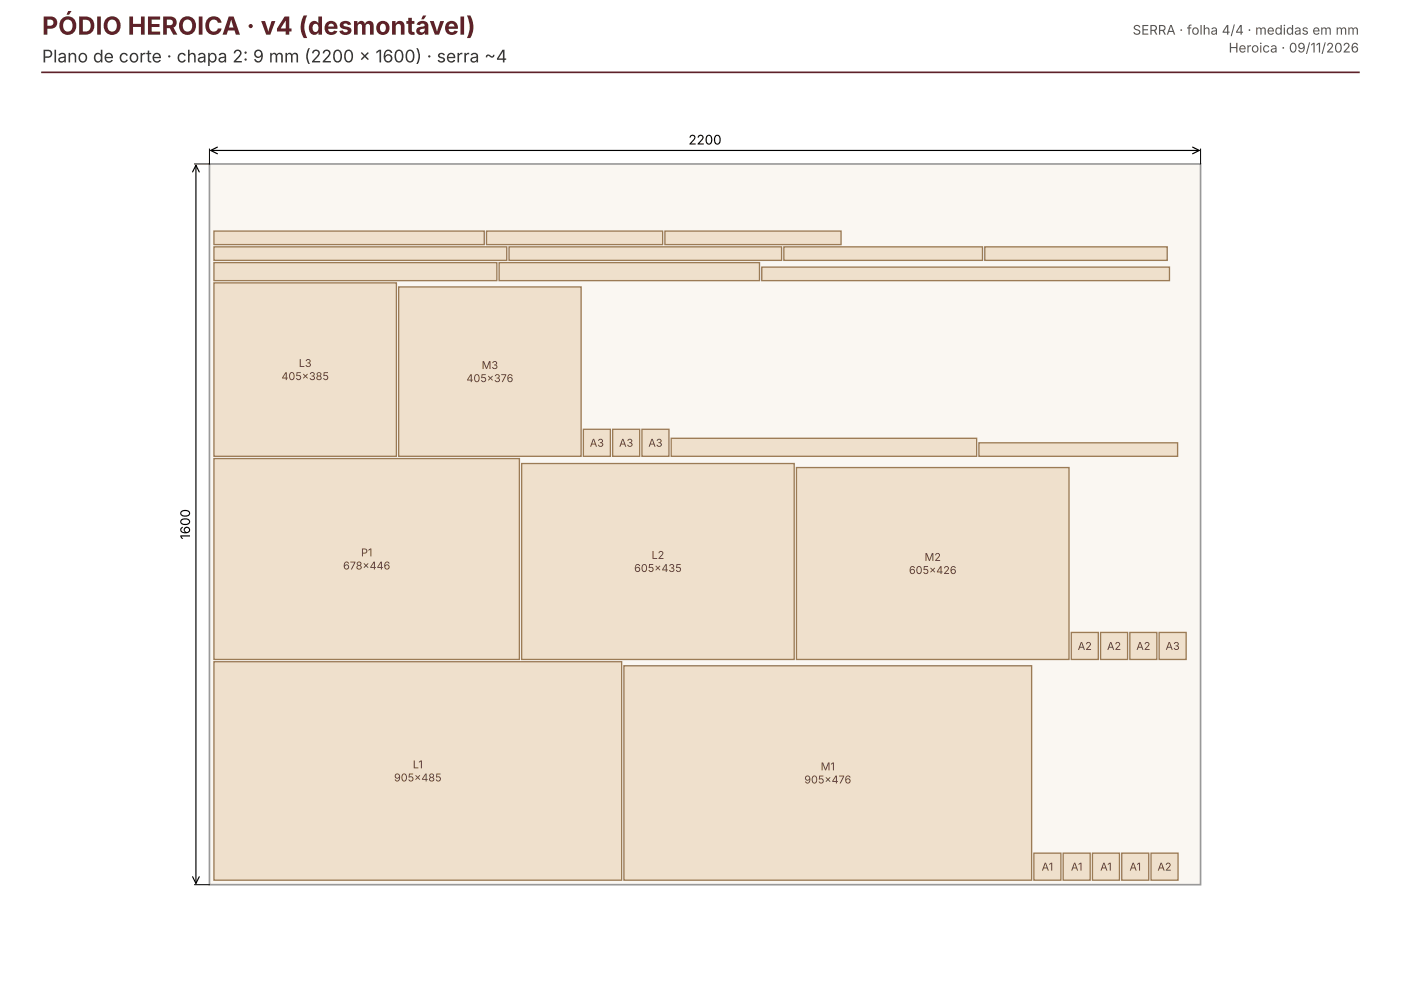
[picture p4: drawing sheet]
<svg xmlns="http://www.w3.org/2000/svg" width="297mm" height="210mm" viewBox="0 0 297 210" stroke-linecap="round" stroke-linejoin="round" font-family="sans-serif">
<path d="M44.4 34.8h210v152.7h-210z" fill="#faf7f2" stroke="#999" stroke-width=".35"/>
<g fill="#efe0cc" stroke="#9b7b55" stroke-width=".28">
<path d="M45.3 140.3h86.5v46.3h-86.5z"/>
<path d="M132.2 141.1h86.4v45.5h-86.4z"/>
<path d="M45.3 97.2h64.8v42.6h-64.8z"/>
<path d="M110.6 98.2h57.7v41.6h-57.7z"/>
<path d="M168.8 99.1h57.8v40.7h-57.8z"/>
<path d="M45.3 60h38.7v36.7h-38.7z"/>
<path d="M84.5 60.8h38.7v35.9h-38.7z"/>
<path d="M219.1 180.8h5.7v5.8h-5.7z"/>
<path d="M225.3 180.8h5.8v5.8h-5.8z"/>
<path d="M231.5 180.8h5.8v5.8h-5.8z"/>
<path d="M237.7 180.8h5.8v5.8h-5.8z"/>
<path d="M243.9 180.8h5.8v5.8h-5.8z"/>
<path d="M227 134.1h5.8v5.7h-5.8z"/>
<path d="M233.3 134.1h5.7v5.7h-5.7z"/>
<path d="M239.5 134.1h5.7v5.7h-5.7z"/>
<path d="M245.7 134.1h5.7v5.7h-5.7z"/>
<path d="M123.6 91h5.8v5.7h-5.8z"/>
<path d="M129.8 91h5.8v5.7h-5.8z"/>
<path d="M136.1 91h5.7v5.7h-5.7z"/>
<path d="M142.3 92.9h64.7v3.8h-64.7z"/>
<path d="M45.3 55.7h60v3.8h-60z"/>
<path d="M105.8 55.7h55.2v3.8h-55.2z"/>
<path d="M161.4 56.6h86.5v2.9h-86.5z"/>
<path d="M45.3 52.3h62.1v2.9h-62.1z"/>
<path d="M107.9 52.3h57.7v2.9h-57.7z"/>
<path d="M207.5 93.9h42.1v2.8h-42.1z"/>
<path d="M166.1 52.3h42.1v2.9h-42.1z"/>
<path d="M45.3 49h57.3v2.8h-57.3z"/>
<path d="M208.7 52.3h38.7v2.9h-38.7z"/>
<path d="M103.1 49h37.3v2.8h-37.3z"/>
<path d="M140.9 49h37.4v2.8h-37.4z"/>
</g>
<path d="M44.4 31.6v3.2h-3.2M254.4 31.6v3.2M41.2 187.5h3.2" fill="none" stroke="#000" stroke-width=".21"/>
<path d="M40.8 36.4l.7-1.4 .7 1.4M41.5 35v152.2M44.7 31.9h209.5M46.1 31.2l-1.4 .7 1.4 .7M252.8 31.2l1.4 .7-1.4 .7M40.8 185.8l.7 1.4 .7-1.4" fill="none" stroke="#000" stroke-width=".25"/>
<path d="M8.9 15.3h279.1" fill="none" stroke="#5e2129" stroke-width=".35"/>
<text font-size="5.3" fill="#5e2129" x="8.9" y="7.4">PÓDIO HEROICA · v4 (desmontável)</text>
<text font-size="3.7" fill="#333" x="8.9" y="13.2">Plano de corte · chapa 2: 9 mm (2200 × 1600) · serra ~4</text>
<g font-size="2.8" fill="#555">
<text x="240.1" y="7.4">SERRA · folha 4/4 · medidas em mm</text>
<text x="260.4" y="11.1">Heroica · 09/11/2026</text>
</g>
<g font-size="2.8">
<text x="145.9" y="30.6">2200</text>
<text x="40.3" y="114.4" transform="rotate(-90 40.3 114.4)">1600</text>
</g>
<g font-size="2.3" fill="#5a4630">
<text x="63.3" y="77.8">L3</text>
<text x="59.6" y="80.6">405×385</text>
<text x="98.9" y="81">405×376</text>
<text x="102.1" y="78.2">M3</text>
<text x="125" y="94.7">A3</text>
<text x="131.2" y="94.7">A3</text>
<text x="137.4" y="94.7">A3</text>
<text x="76.5" y="117.9">P1</text>
<text x="138.1" y="118.5">L2</text>
<text x="195.9" y="118.9">M2</text>
<text x="72.7" y="120.7">678×446</text>
<text x="134.4" y="121.2">605×435</text>
<text x="192.6" y="121.7">605×426</text>
<text x="228.4" y="137.8">A2</text>
<text x="234.6" y="137.8">A2</text>
<text x="240.8" y="137.8">A2</text>
<text x="247" y="137.8">A3</text>
<text x="83.5" y="165.6">905×485</text>
<text x="87.5" y="162.9">L1</text>
<text x="170.5" y="166.1">905×476</text>
<text x="173.9" y="163.3">M1</text>
<text x="220.8" y="184.5">A1</text>
<text x="227" y="184.5">A1</text>
<text x="233.2" y="184.5">A1</text>
<text x="239.4" y="184.5">A1</text>
<text x="245.3" y="184.5">A2</text>
</g>
</svg>
